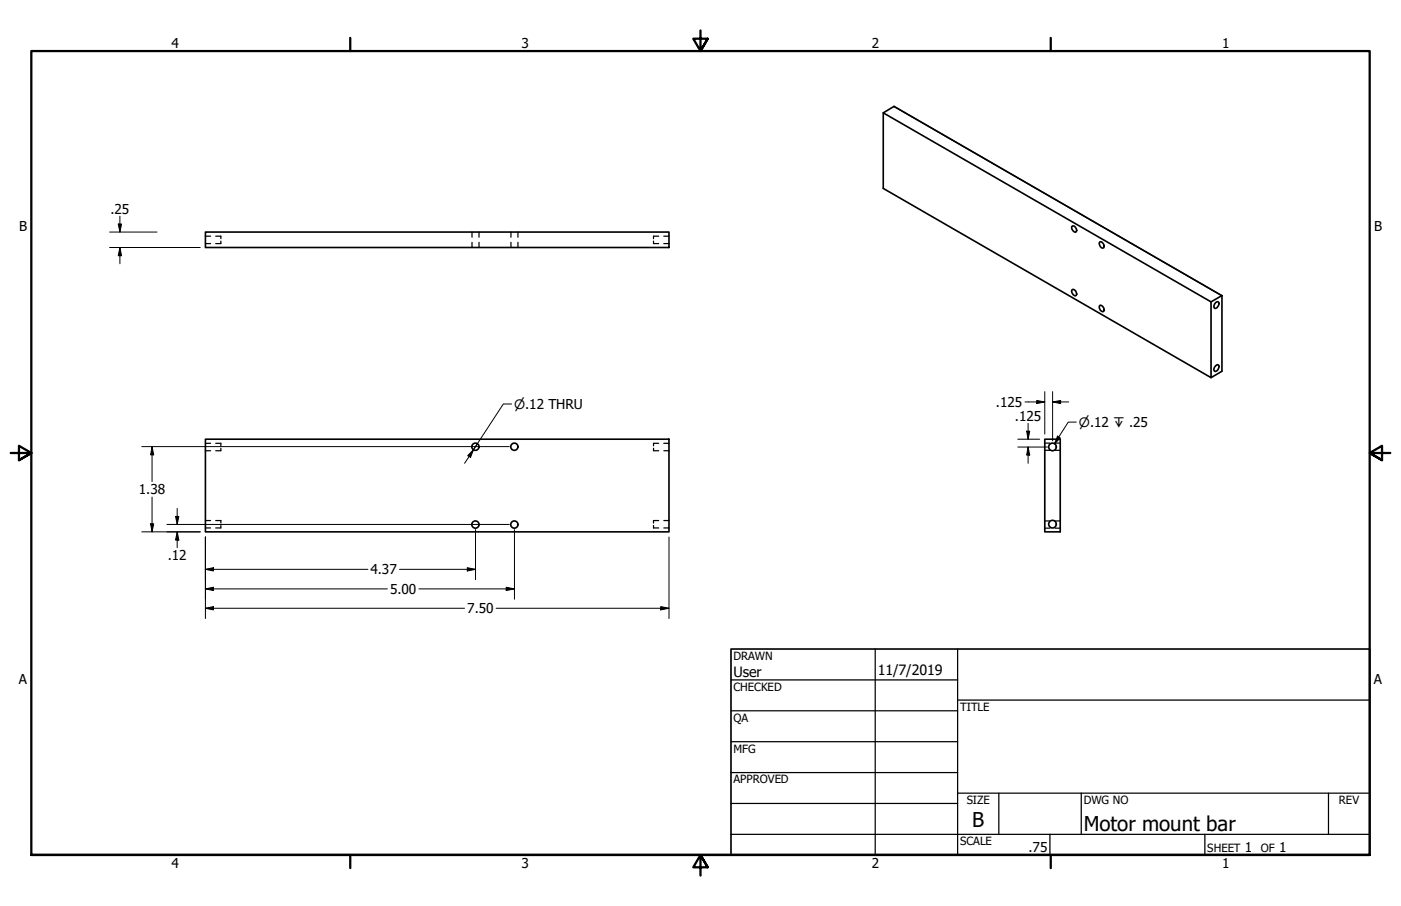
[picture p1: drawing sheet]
<svg xmlns="http://www.w3.org/2000/svg" width="432mm" height="279mm" viewBox="0 0 432 279" stroke-linecap="round" stroke-linejoin="round" font-family="sans-serif">
<!-- layer: Hidden (ANSI) -->
<g fill="none" stroke="#000" stroke-width=".38">
<path d="M63.3 75.1h1.6M63.3 72.8h1.6M66.5 72.8h1.6v.8M68.1 74.4v.7h-1.6M145.5 71.6v1.6M145.5 74.7v1.6M147.6 71.6v1.6M147.6 74.7v1.6M157.5 71.6v1.6M157.5 74.7v1.6M159.6 71.6v1.6M159.6 74.7v1.6"/>
<path d="M201.4 74.4v.7h1.6M203 72.8h-1.6v.8M204.6 75.1h1.6M204.6 72.8h1.6M63.3 139h1.6M63.3 136.7h1.6M66.5 136.7h1.6v.8M68.1 138.2v.8h-1.6M201.4 138.2v.8h1.6M203 136.7h-1.6v.8M204.6 139h1.6M204.6 136.7h1.6"/>
<path d="M322 136.7h1.6M322 138.9h1.6M325.2 136.7h1.6M325.2 138.9h1.6M63.3 162.8h1.6M63.3 160.5h1.6M66.5 160.5h1.6v.8M68.1 162.1v.7h-1.6M201.4 162.1v.7h1.6M203 160.5h-1.6v.8M204.6 162.8h1.6M204.6 160.5h1.6"/>
<path d="M322 160.7h1.6M322 162.9h1.6M325.2 160.7h1.6M325.2 162.9h1.6"/>
</g>
<!-- layer: Visible (ANSI) -->
<g fill="none" stroke="#000" stroke-width=".51">
<path d="M272.2 34.8l101.1 58.3v23.4l-101.1-58.4v-23.3l3.4-2 101 58.4M63.3 71.6h142.9v4.7h-142.9zM330.4 69.8l.3-.1a1.19 1.19 0 0 1 .8 1.9 1.46 1.46 0 0 1-1.1-1.8zM338.9 74.7l.3-.2a1.46 1.46 0 0 1 1 1.9l-.3 .1a1.38 1.38 0 0 1-1-1.8zM330.4 89.4l.3-.2a1.25 1.25 0 0 1 .8 2 1.46 1.46 0 0 1-1.1-1.8zM338.9 94.3l.3-.2a1.2 1.2 0 0 1 1 .8 1.2 1.2 0 0 1-.3 1.2 1.38 1.38 0 0 1-1-1.8zM374.6 93.3l.7-.3a1.24 1.24 0 0 1 .2 1.4 1.24 1.24 0 0 1-1.2 .7 1.3 1.3 0 0 1 .3-1.8zM376.6 91.2l-3.3 1.9M376.6 91.2v23.3l-3.3 2M374.6 112.8l.4-.3 .6 .1a1.35 1.35 0 0 1-1.3 1.9 1.22 1.22 0 0 1 .3-1.7zM63.3 135.4h142.9v28.6h-142.9zM326.7 135.4h-4.7v28.6h4.8v-28.5"/>
<circle cx="146.5" cy="137.8" r="1.11"/>
<circle cx="158.5" cy="137.8" r="1.11"/>
<circle cx="324.4" cy="137.8" r="1.17"/>
<circle cx="146.5" cy="161.8" r="1.11"/>
<circle cx="158.5" cy="161.8" r="1.11"/>
<circle cx="324.4" cy="161.6" r="1.17"/>
</g>
<!-- layer: Visible Narrow (ANSI) -->
<path d="M275.5 32.8l101.1 58.4" fill="none" stroke="#000" stroke-width=".38"/>
<!-- layer: Border (ANSI) -->
<path d="M107.9 11.7v4M215.9 9.4v6.3l-2.2-3.8h4.4l-2.2 3.8 2.2-3.8M323.8 11.7v4M3.3 139.7h6.4l-3.9-2.2v4.4l3.9-2.2-3.9 2.2M428.5 139.7h-6.4l3.9-2.2v4.4l-3.9-2.2 3.9 2.2M9.7 263.7v-248h412.4v248h-412.4h412.4M107.9 263.7v4M218.1 267.5l-2.2-3.8 2.2 3.8h-4.4l2.2-3.8v6.3M323.8 263.7v4" fill="none" stroke="#000" stroke-width=".7"/>
<!-- layer: Title (ANSI) -->
<g fill="none" stroke="#000" stroke-width=".38">
<path d="M225.3 209.7h69.8M225.3 219.2h69.8M269.7 200.2v63.5M295.1 215.9h127M295.1 200.2v63.5M225.3 228.7h69.8M225.3 238.3h69.8M225.3 257.3h196.8M225.3 247.8h69.8M295.1 244.6h127M307.8 244.6v12.7M323.6 257.3v6.4"/>
<path d="M333.2 244.6v12.7M371.3 257.3v6.4M409.4 244.6v12.7"/>
</g>
<path d="M225.3 200.2h196.8v63.5h-196.8z" fill="none" stroke="#000" stroke-width=".51"/>
<!-- layer: Dimension (ANSI) -->
<g fill="none" stroke="#000" stroke-width=".31">
<path d="M33.8 71.6h14.6M33.8 76.3h27.9M36.4 69.1h1.1l-.5 2.5zM37 76.3l.5 2.6h-1.1zM37 66.7v4.9M37 76.3v5M43.7 137.7h113.3M46.9 137.7l.5 2.6h-1zM46.9 137.7v10.8M313.7 135.4h6.7M313.7 137.9h9.1M315.9 124h6.1"/>
<path d="M316.4 133h1l-.5 2.4zM316.9 137.9l.5 2.4h-1zM316.9 130.6v4.8M316.9 137.9v5M319.5 123.5l2.5 .5-2.5 .5zM322 120.8v13.1M324.4 124l2.5-.5v1zM324.4 124h5M324.4 120.8v15.2M46.9 153.3v10.7M54.1 159.3h1l-.5 2.4zM54.6 156.8v4.9"/>
<path d="M43.7 164h18M46.4 161.5h1l-.5 2.5zM51.4 161.7h105.6M54.6 164l.5 2.6h-1zM54.6 164v4.9M63.3 175.6l2.5-.5v1zM63.3 175.6h50.1M63.3 165.6v25.2M123.1 175.6h23.5M144 175.1l2.6 .5-2.6 .5zM146.6 163.3v15.5M158.6 163.3v21.5"/>
<path d="M206.2 165.6v25.2M63.3 181.6l2.5-.5v1zM63.3 187.6l2.5-.5v1zM63.3 181.6h56.1M63.3 187.6h79.9M129.1 181.6h29.5M152.9 187.6h53.3M156 181.1l2.6 .5-2.6 .5zM203.6 187.1l2.6 .5-2.6 .5z"/>
</g>
<g fill="#000">
<path d="M36.4 69.1h1.1l-.5 2.5z" fill-rule="evenodd"/>
<path d="M37 76.3l.5 2.6h-1.1z" fill-rule="evenodd"/>
<path d="M316.4 133h1l-.5 2.4z" fill-rule="evenodd"/>
<path d="M319.5 123.5l2.5 .5-2.5 .5z" fill-rule="evenodd"/>
<path d="M324.4 124l2.5-.5v1z" fill-rule="evenodd"/>
<path d="M46.9 137.7l.5 2.6h-1z" fill-rule="evenodd"/>
<path d="M54.1 159.3h1l-.5 2.4z" fill-rule="evenodd"/>
<path d="M316.9 137.9l.5 2.4h-1z" fill-rule="evenodd"/>
<path d="M46.4 161.5h1l-.5 2.5z" fill-rule="evenodd"/>
<path d="M54.6 164l.5 2.6h-1z" fill-rule="evenodd"/>
<path d="M63.3 175.6l2.5-.5v1z" fill-rule="evenodd"/>
<path d="M144 175.1l2.6 .5-2.6 .5z" fill-rule="evenodd"/>
<path d="M63.3 181.6l2.5-.5v1z" fill-rule="evenodd"/>
<path d="M63.3 187.6l2.5-.5v1z" fill-rule="evenodd"/>
<path d="M156 181.1l2.6 .5-2.6 .5z" fill-rule="evenodd"/>
<path d="M203.6 187.1l2.6 .5-2.6 .5z" fill-rule="evenodd"/>
</g>
<!-- layer: Symbol (ANSI) -->
<path d="M145.9 138.7l-.9 2.3-.9-.5zM145.9 138.7l-2.7 4.2M147.1 136.8l-1.2 1.9M157.7 124.6h-2.6l-9.2 14.1M325.9 134.5l.9 .6-1.8 1.8zM331.7 130.2h-2.5l-4.2 6.7" fill="none" stroke="#000" stroke-width=".31"/>
<g fill="#000">
<path d="M325.9 134.5l.9 .6-1.8 1.8z" fill-rule="evenodd"/>
<path d="M145.9 138.7l-.9 2.3-.9-.5z" fill-rule="evenodd"/>
</g>
<g font-size="6.3">
<text x="299.7" y="255.1">B</text>
<text x="334" y="256.4">Motor mount bar</text>
</g>
<g font-size="4.4">
<text x="226.1" y="208.9">User</text>
<text x="270.5" y="208.2">11/7/2019</text>
</g>
<g font-size="4.2">
<text x="52.8" y="14.7">4</text>
<text x="160.8" y="14.7">3</text>
<text x="268.7" y="14.7">2</text>
<text x="376.7" y="14.7">1</text>
<text x="34" y="65.8">.25</text>
<text x="5.9" y="71.4">B</text>
<text x="423.5" y="71.4">B</text>
<text x="307" y="125.5">.125</text>
<text x="312.8" y="129.7">.125</text>
<text x="42.8" y="152.4">1.38</text>
<text x="51.7" y="172.8">.12</text>
<text x="114.2" y="177.1">4.37</text>
<text x="120.2" y="183.1">5.00</text>
<text x="144" y="189.1">7.50</text>
<text x="5.8" y="211.1">A</text>
<text x="423.4" y="211.1">A</text>
<text x="317" y="262.8">.75</text>
<text x="383.7" y="262.8">1</text>
<text x="394.2" y="262.8">1</text>
<text x="52.8" y="267.7">4</text>
<text x="160.8" y="267.7">3</text>
<text x="268.7" y="267.7">2</text>
<text x="376.7" y="267.7">1</text>
</g>
<g font-size="4">
<text x="158.4" y="126.1">⌀.12 THRU</text>
<text x="332.5" y="131.7">⌀.12 ↧ .25</text>
</g>
<g font-size="3.5">
<text x="226.1" y="203.5">DRAWN</text>
<text x="226.1" y="213">CHECKED</text>
<text x="295.9" y="219.2">TITLE</text>
<text x="226.1" y="222.6">QA</text>
<text x="226.1" y="232.1">MFG</text>
<text x="226.1" y="241.6">APPROVED</text>
<text x="297.9" y="248">SIZE</text>
<text x="334" y="248">DWG NO</text>
<text x="412.7" y="247.9">REV</text>
<text x="295.9" y="260.7">SCALE</text>
<text x="372.1" y="262.8">SHEET</text>
<text x="388.6" y="262.8">OF</text>
</g>
</svg>
